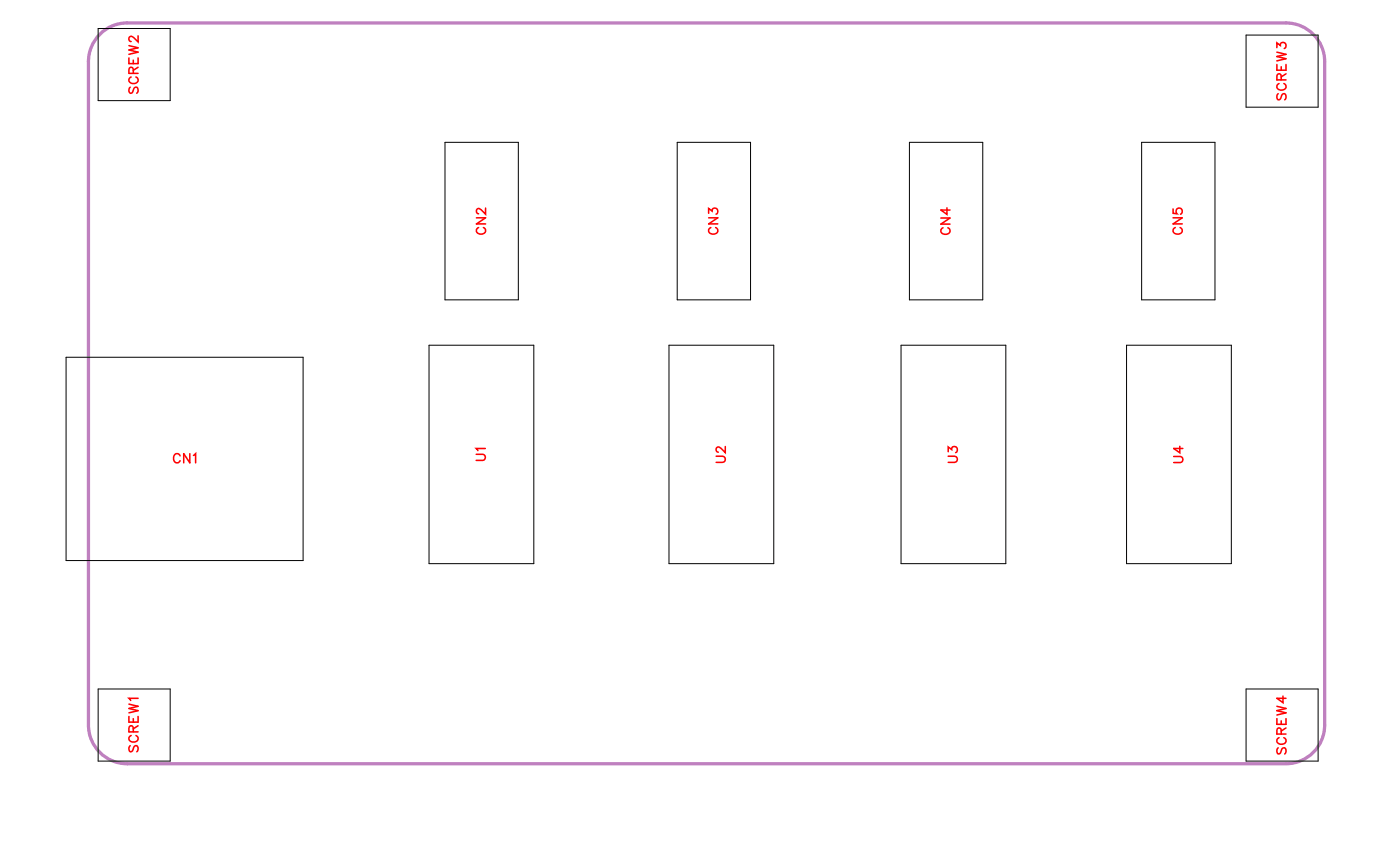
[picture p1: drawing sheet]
<svg xmlns="http://www.w3.org/2000/svg" width="109mm" height="66mm" viewBox="0 0 109 66" stroke-linecap="round" stroke-linejoin="round" font-family="sans-serif">
<path d="M8 2.4l.5-.3 .7-.2 .7-.1h89.8a3 3 0 0 1 3 3v51.4a3 3 0 0 1-3 3h-89.8a3 3 0 0 1-3-3v-51.4a3 3 0 0 1 1.1-2.4z" fill="none" stroke="#bf80bf" stroke-width=".25"/>
<g fill="none" stroke="#000" stroke-width=".08">
<path d="M7.6 2.2h5.6v5.6h-5.6zM34.5 11h5.7v12.2h-5.7zM52.5 11h5.7v12.2h-5.7zM70.5 11h5.7v12.2h-5.7zM88.5 11h5.7v12.2h-5.7zM96.6 2.7h5.6v5.6h-5.6zM5.1 27.7h18.4v15.7h-18.4zM33.3 26.8h8.1v16.9h-8.1zM51.9 26.8h8.1v16.9h-8.1zM69.9 26.8h8.1v16.9h-8.1zM87.4 26.8h8.1v16.9h-8.1zM7.6 53.4h5.6v5.6h-5.6z"/>
<path d="M96.6 53.4h5.6v5.6h-5.6z"/>
</g>
<g fill="none" stroke="#f00" stroke-width=".12">
<path d="M10 4.5v.4h.7v-.4M10 3.5l.7 .2-.7 .2 .7 .1-.7 .2M10.1 6.8l-.1 .1 .1 .3h.2l.2-.4h.1l.1 .1-.1 .3M10.2 6a.26 .26 0 0 0-.2 .3 .26 .26 0 0 0 .3 .2h.1a.26 .26 0 0 0 .3-.2 .26 .26 0 0 0-.2-.3M10.3 5.7v-.4l-.2-.1-.1 .5h.7M10.3 4.7v.2M10.7 2.8v.5l-.3-.4-.3-.1-.1 .1v.2l.2 .1M10.7 5.2l-.4 .2M37 16.9h.7l-.7 .5h.7M37.1 17.6a.26 .26 0 0 0-.1 .3 .26 .26 0 0 0 .2 .2h.2a.26 .26 0 0 0 .3-.2 .26 .26 0 0 0-.2-.3M37.7 16.1v.5l-.4-.3-.2-.1-.1 .1v.1l.1 .2M55 16.5v-.3l.2 .2a.24 .24 0 0 1 .4-.2 .24 .24 0 0 1-.1 .4"/>
<path d="M55 16.9h.7l-.7 .5h.7M55.1 17.6a.26 .26 0 0 0-.1 .3 .26 .26 0 0 0 .2 .2h.2a.26 .26 0 0 0 .3-.2 .26 .26 0 0 0-.2-.3M73 16.9h.7l-.7 .5h.7M73.1 17.7a.26 .26 0 0 0-.1 .2 .26 .26 0 0 0 .2 .3h.2a.26 .26 0 0 0 .3-.3 .26 .26 0 0 0-.2-.2M73.4 16.1v.5l-.4-.3h.7M91 16.2v.3l.3 .1a.25 .25 0 0 1 0-.4 .25 .25 0 0 1 .4 0 .25 .25 0 0 1-.1 .4M91 16.9h.7l-.7 .5h.7M91.2 17.6a.26 .26 0 0 0-.2 .3 .26 .26 0 0 0 .3 .2h.1a.26 .26 0 0 0 .3-.2 .26 .26 0 0 0-.2-.3M99 3.7v-.4l.3 .2a.24 .24 0 0 1 .4-.2 .25 .25 0 0 1-.1 .5M99 5v.4h.7v-.4M99 4l.7 .2-.7 .2 .7 .1-.7 .2M99.1 7.3l-.1 .1 .1 .3h.2l.2-.4h.1l.1 .1-.1 .3"/>
<path d="M99.2 6.5a.26 .26 0 0 0-.2 .3 .26 .26 0 0 0 .3 .2h.2a.26 .26 0 0 0 .2-.2 .26 .26 0 0 0-.1-.3M99.4 6.2l-.1-.4h-.2l-.1 .4h.7M99.4 5.2v.2M99.7 5.7l-.3 .3M14 35.3a.26 .26 0 0 0-.3-.1 .26 .26 0 0 0-.2 .2v.2a.26 .26 0 0 0 .2 .3 .26 .26 0 0 0 .3-.2M14.7 35.2v.7l-.4-.7v.7M15 35.3l.2-.1v.7M36.9 35.2h.5l.2 .2-.1 .2-.6 .1M37.6 34.8h-.7l.2 .1M55.5 35.4h.6l.2 .2-.1 .2h-.7M56.3 34.6v.5l-.4-.4-.2-.1-.2 .2v.1l.2 .1M73.5 35.4h.6l.2 .2-.1 .2h-.7"/>
<path d="M73.5 35v-.4l.3 .2a.24 .24 0 0 1 .4-.1 .24 .24 0 0 1-.1 .4M91 35.4h.5l.2 .2-.1 .2h-.6M91.5 34.6v.5l-.5-.3h.7M10 55.5v.5h.7v-.5M10 54.6l.7 .1-.7 .2 .7 .2-.7 .1M10.1 57.8l-.1 .2 .1 .3 .2-.1 .2-.4h.1l.1 .2-.1 .3M10.2 57a.26 .26 0 0 0-.2 .3 .26 .26 0 0 0 .3 .2h.1a.26 .26 0 0 0 .3-.2 .26 .26 0 0 0-.2-.3M10.3 56.7v-.4h-.2l-.1 .4h.7M10.3 55.7v.3M10.7 54.1h-.7l.1 .2M10.7 56.2l-.4 .3M99 55.7v.4h.7v-.4"/>
<path d="M99 54.7l.7 .2-.7 .2 .7 .1-.7 .2M99.1 58l-.1 .1 .1 .3h.2l.2-.4h.1l.1 .1-.1 .3M99.2 57.2a.26 .26 0 0 0-.2 .3 .26 .26 0 0 0 .3 .2h.2a.26 .26 0 0 0 .2-.2 .26 .26 0 0 0-.1-.3M99.4 56.9l-.1-.4-.2-.1-.1 .5h.7M99.4 55.9v.2M99.5 53.9v.5l-.5-.3h.7M99.7 56.4l-.3 .2"/>
</g>
<g font-size="1.2" fill="#fff">
<text x="11" y="7.3" transform="rotate(-90 11 7.3)">SCREW2</text>
<text x="100" y="7.8" transform="rotate(-90 100 7.8)">SCREW3</text>
<text x="38" y="18.2" transform="rotate(-90 38 18.2)">CN2</text>
<text x="56" y="18.2" transform="rotate(-90 56 18.2)">CN3</text>
<text x="74" y="18.2" transform="rotate(-90 74 18.2)">CN4</text>
<text x="92" y="18.2" transform="rotate(-90 92 18.2)">CN5</text>
<text x="37.9" y="35.7" transform="rotate(-90 37.9 35.7)">U1</text>
<text x="56.6" y="35.9" transform="rotate(-90 56.6 35.9)">U2</text>
<text x="74.6" y="35.9" transform="rotate(-90 74.6 35.9)">U3</text>
<text x="92" y="35.9" transform="rotate(-90 92 35.9)">U4</text>
<text x="13.4" y="36.2">CN1</text>
<text x="11" y="58.3" transform="rotate(-90 11 58.3)">SCREW1</text>
<text x="100" y="58.5" transform="rotate(-90 100 58.5)">SCREW4</text>
</g>
</svg>
